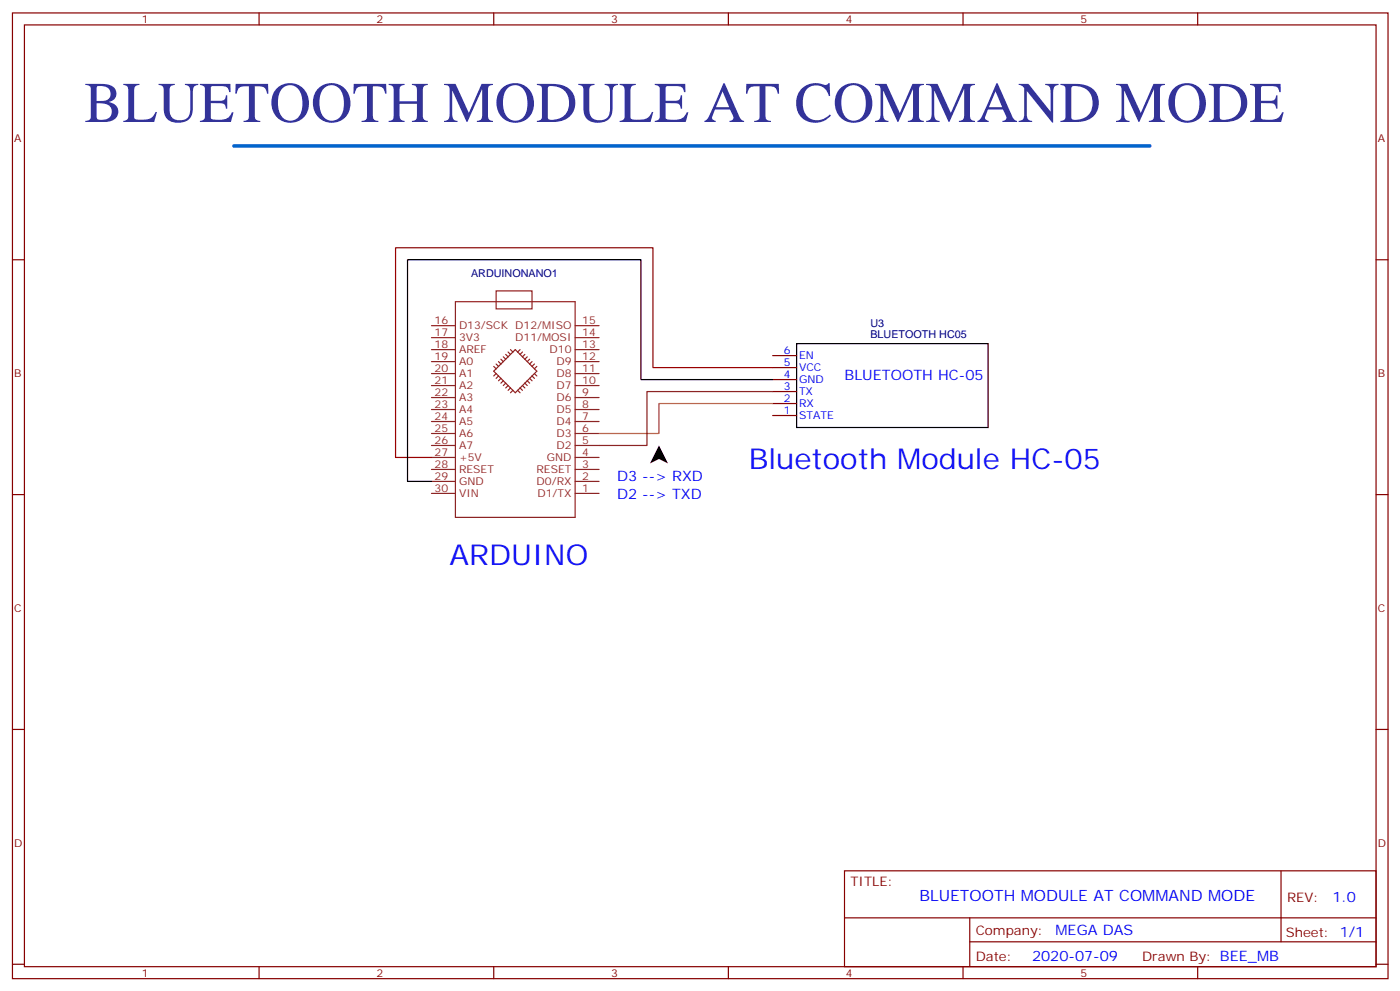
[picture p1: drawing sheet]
<svg xmlns="http://www.w3.org/2000/svg" width="413mm" height="292mm" viewBox="0 0 413 292" stroke-linecap="round" stroke-linejoin="round" font-family="sans-serif">
<g fill="none" stroke="#870000" stroke-width=".35">
<path d="M3.7 3.8h405.3v284.3h-405.3zM7.2 7.3h398.3v277.3h-398.3zM76.3 3.8v3.5M145.5 3.8v3.5M214.6 3.8v3.5M283.8 3.8v3.5M352.9 3.8v3.5M3.7 76.5h3.5M405.5 76.5h3.5M227.7 104.7h7M227.7 108.2h7M227.7 111.8h7"/>
<path d="M227.7 115.3h7M227.7 118.8h7M227.7 122.3h7M3.7 145.6h3.5M405.5 145.6h3.5M3.7 214.8h3.5M405.5 214.8h3.5M248.8 256.4h156.7v28.2h-156.7zM377.5 256.4v20.9M248.9 270.2h156.5M285.8 277.3h119.6M285.8 270.2v14.2"/>
<path d="M3.7 283.9h3.5M76.3 284.6v3.5M145.5 284.6v3.5M214.6 284.6v3.5M283.8 284.6v3.5M352.9 284.6v3.5M405.5 283.9h3.5"/>
</g>
<path d="M68.9 43h269.9" fill="none" stroke="#06c" stroke-width="1.1"/>
<g fill="none" stroke="#8c2424" stroke-width=".35">
<path d="M127.1 99.4h7.1M127.1 95.9h7.1M134.2 88.8h35.3v63.5h-35.3zM146.2 85.7h10.6v5.2h-10.6zM169.5 99.4h7M169.5 95.9h7M127.1 102.9h7.1M127.1 106.5h7.1M127.1 110h7.1M127.1 113.5h7.1M127.1 117.1h7.1M145.5 109.3l6.3-6.4 6.4 6.4-6.4 6.3z"/>
<path d="M145.5 107.9l.7 .7M146.2 107.2l.7 .7M146.2 110l-.7 .7M146.9 106.5l.7 .7M146.9 110.7l-.7 .7M147.6 105.8l.7 .7M147.6 111.4l-.7 .7M148.3 105.1l.7 .7M148.3 112.1l-.7 .7M149 104.4l.7 .7M149 112.8l-.7 .7M149.7 103.6l.7 .8"/>
<path d="M149.7 113.5l-.7 .7M150.4 102.9l.7 .7M150.4 114.2l-.7 .7M151.1 114.9l-.7 .7M152.5 114.9l.7 .7M153.2 114.2l.8 .7M153.2 102.9l-.7 .7M154 103.6l-.8 .8M154 113.5l.7 .7M154.7 112.8l.7 .7M154.7 104.4l-.7 .7M155.4 112.1l.7 .7"/>
<path d="M155.4 105.1l-.7 .7M156.1 111.4l.7 .7M156.1 105.8l-.7 .7M156.8 110.7l.7 .7M156.8 106.5l-.7 .7M157.5 110l.7 .7M157.5 107.2l-.7 .7M158.2 107.9l-.7 .7M169.5 102.9h7M169.5 106.5h7M169.5 110h7M169.5 113.5h7"/>
<path d="M169.5 117.1h7M127.1 120.6h7.1M127.1 124.1h7.1M127.1 127.6h7.1M127.1 131.2h7.1M127.1 134.7h7.1M127.1 138.2h7.1M169.5 120.6h7M169.5 124.1h7M169.5 127.6h7M169.5 131.2h7M169.5 134.7h7"/>
<path d="M169.5 138.2h7M127.1 141.7h7.1M127.1 145.3h7.1M169.5 141.7h7M169.5 145.3h7"/>
</g>
<path d="M194.2 131.2l2.6 5.3-2.6-1.4-2.7 1.4z" fill="#000"/>
<path d="M227.7 111.8h-38.8v-35.3h-68.8v65.2h7M234.7 101.2h56.5v24.7h-56.5z" fill="none" stroke="#000" stroke-width=".35"/>
<path d="M227.7 108.2h-35.3v-35.2h-75.8v61.7h10.5" fill="none" stroke="#900" stroke-width=".35"/>
<path d="M227.7 118.8h-33.5v8.8h-17.7" fill="none" stroke="#c60" stroke-width=".35"/>
<path d="M227.7 115.3h-37.1v15.9h-14.1" fill="none" stroke="#630" stroke-width=".35"/>
<text font-size="16.9" fill="#339" x="24.8" y="35.9">BLUETOOTH MODULE AT COMMAND MODE</text>
<g font-size="8.5" fill="#00f">
<text x="220.6" y="138.2">Bluetooth Module HC-05</text>
<text x="132.4" y="166.4">ARDUINO</text>
</g>
<text font-size="4.6" fill="#00f" x="270.9" y="265.4">BLUETOOTH MODULE AT COMMAND MODE</text>
<g font-size="4.2" fill="#00f">
<text x="248.8" y="111.8">BLUETOOTH HC-05</text>
<text x="181.8" y="141.7">D3 --&gt; RXD</text>
<text x="181.8" y="147">D2 --&gt; TXD</text>
<text x="392.6" y="265.7">1.0</text>
<text x="311" y="275.2">MEGA DAS</text>
<text x="304.1" y="283">2020-07-09</text>
</g>
<g font-size="3.9" fill="#800">
<text x="250.6" y="261">TITLE:</text>
<text x="379.2" y="265.7">REV:</text>
<text x="287.5" y="275.2">Company:</text>
<text x="378.9" y="275.8">Sheet: 1/1</text>
<text x="287.5" y="282.9">Date:</text>
<text x="336.6" y="282.9">Drawn By: BEE_MB</text>
</g>
<g font-size="3.2" fill="#800">
<text x="41.8" y="6.8">1</text>
<text x="110.9" y="6.8">2</text>
<text x="180.1" y="6.8">3</text>
<text x="249.2" y="6.8">4</text>
<text x="318.3" y="6.8">5</text>
<text x="4.2" y="41.9">A</text>
<text x="406" y="41.9">A</text>
<text x="4.2" y="111.1">B</text>
<text x="406" y="111.1">B</text>
<text x="4.2" y="180.2">C</text>
<text x="406" y="180.2">C</text>
<text x="4.2" y="249.3">D</text>
<text x="406" y="249.3">D</text>
<text x="41.8" y="287.6">1</text>
<text x="110.9" y="287.6">2</text>
<text x="180.1" y="287.6">3</text>
<text x="249.2" y="287.6">4</text>
<text x="318.3" y="287.6">5</text>
</g>
<g font-size="3.2" fill="#000080">
<text x="138.8" y="81.7">ARDUINONANO1</text>
<text x="256.5" y="99.6">BLUETOOTH HC05</text>
<text x="256.5" y="96.2">U3</text>
</g>
<g font-size="3.2" fill="#8d2323">
<text x="128" y="95.5">16</text>
<text x="171.6" y="95.5">15</text>
<text x="128" y="99.1">17</text>
<text x="135.3" y="100.5">3V3</text>
<text x="135.3" y="96.9">D13/SCK D12/MISO</text>
<text x="151.8" y="100.5">D11/MOSI</text>
<text x="171.6" y="99.1">14</text>
<text x="128" y="106.1">19</text>
<text x="128" y="102.6">18</text>
<text x="135.3" y="107.5">A0</text>
<text x="135.3" y="104">AREF</text>
<text x="161.9" y="104">D10</text>
<text x="164" y="107.5">D9</text>
<text x="171.6" y="102.6">13</text>
<text x="171.6" y="106.1">12</text>
<text x="128" y="113.2">21</text>
<text x="128" y="109.6">20</text>
<text x="135.3" y="111.1">A1</text>
<text x="164" y="111.1">D8</text>
<text x="171.6" y="109.6">11</text>
<text x="171.6" y="113.2">10</text>
<text x="128" y="116.7">22</text>
<text x="135.3" y="118.1">A3</text>
<text x="135.3" y="114.6">A2</text>
<text x="164" y="114.6">D7</text>
<text x="164" y="118.1">D6</text>
<text x="171.6" y="116.7">9</text>
<text x="128" y="123.8">24</text>
<text x="128" y="120.2">23</text>
<text x="135.3" y="125.2">A5</text>
<text x="135.3" y="121.6">A4</text>
<text x="164" y="121.6">D5</text>
<text x="164" y="125.2">D4</text>
<text x="171.6" y="120.2">8</text>
<text x="171.6" y="123.8">7</text>
<text x="128" y="130.8">26</text>
<text x="128" y="127.3">25</text>
<text x="135.3" y="128.7">A6</text>
<text x="164" y="128.7">D3</text>
<text x="171.6" y="127.3">6</text>
<text x="171.6" y="130.8">5</text>
<text x="128" y="137.9">28</text>
<text x="128" y="134.3">27</text>
<text x="135.3" y="135.7">+5V</text>
<text x="135.3" y="132.2">A7</text>
<text x="161.1" y="135.7">GND</text>
<text x="164" y="132.2">D2</text>
<text x="171.6" y="134.3">4</text>
<text x="171.6" y="137.9">3</text>
<text x="128" y="141.4">29</text>
<text x="135.3" y="142.8">GND</text>
<text x="135.3" y="139.3">RESET</text>
<text x="158.1" y="139.3">RESET</text>
<text x="158.1" y="142.8">D0/RX</text>
<text x="171.6" y="141.4">2</text>
<text x="128" y="144.9">30</text>
<text x="135.3" y="146.3">VIN</text>
<text x="158.4" y="146.3">D1/TX</text>
<text x="171.6" y="144.9">1</text>
</g>
<g font-size="3.2" fill="#00f">
<text x="231" y="104.4">6</text>
<text x="231" y="107.9">5</text>
<text x="235.4" y="105.8">EN</text>
<text x="231" y="111.4">4</text>
<text x="235.4" y="109.3">VCC</text>
<text x="235.4" y="112.8">GND</text>
<text x="231" y="114.9">3</text>
<text x="231" y="118.5">2</text>
<text x="235.4" y="116.3">TX</text>
<text x="235.4" y="119.9">RX</text>
<text x="231" y="122">1</text>
<text x="235.4" y="123.4">STATE</text>
</g>
</svg>
